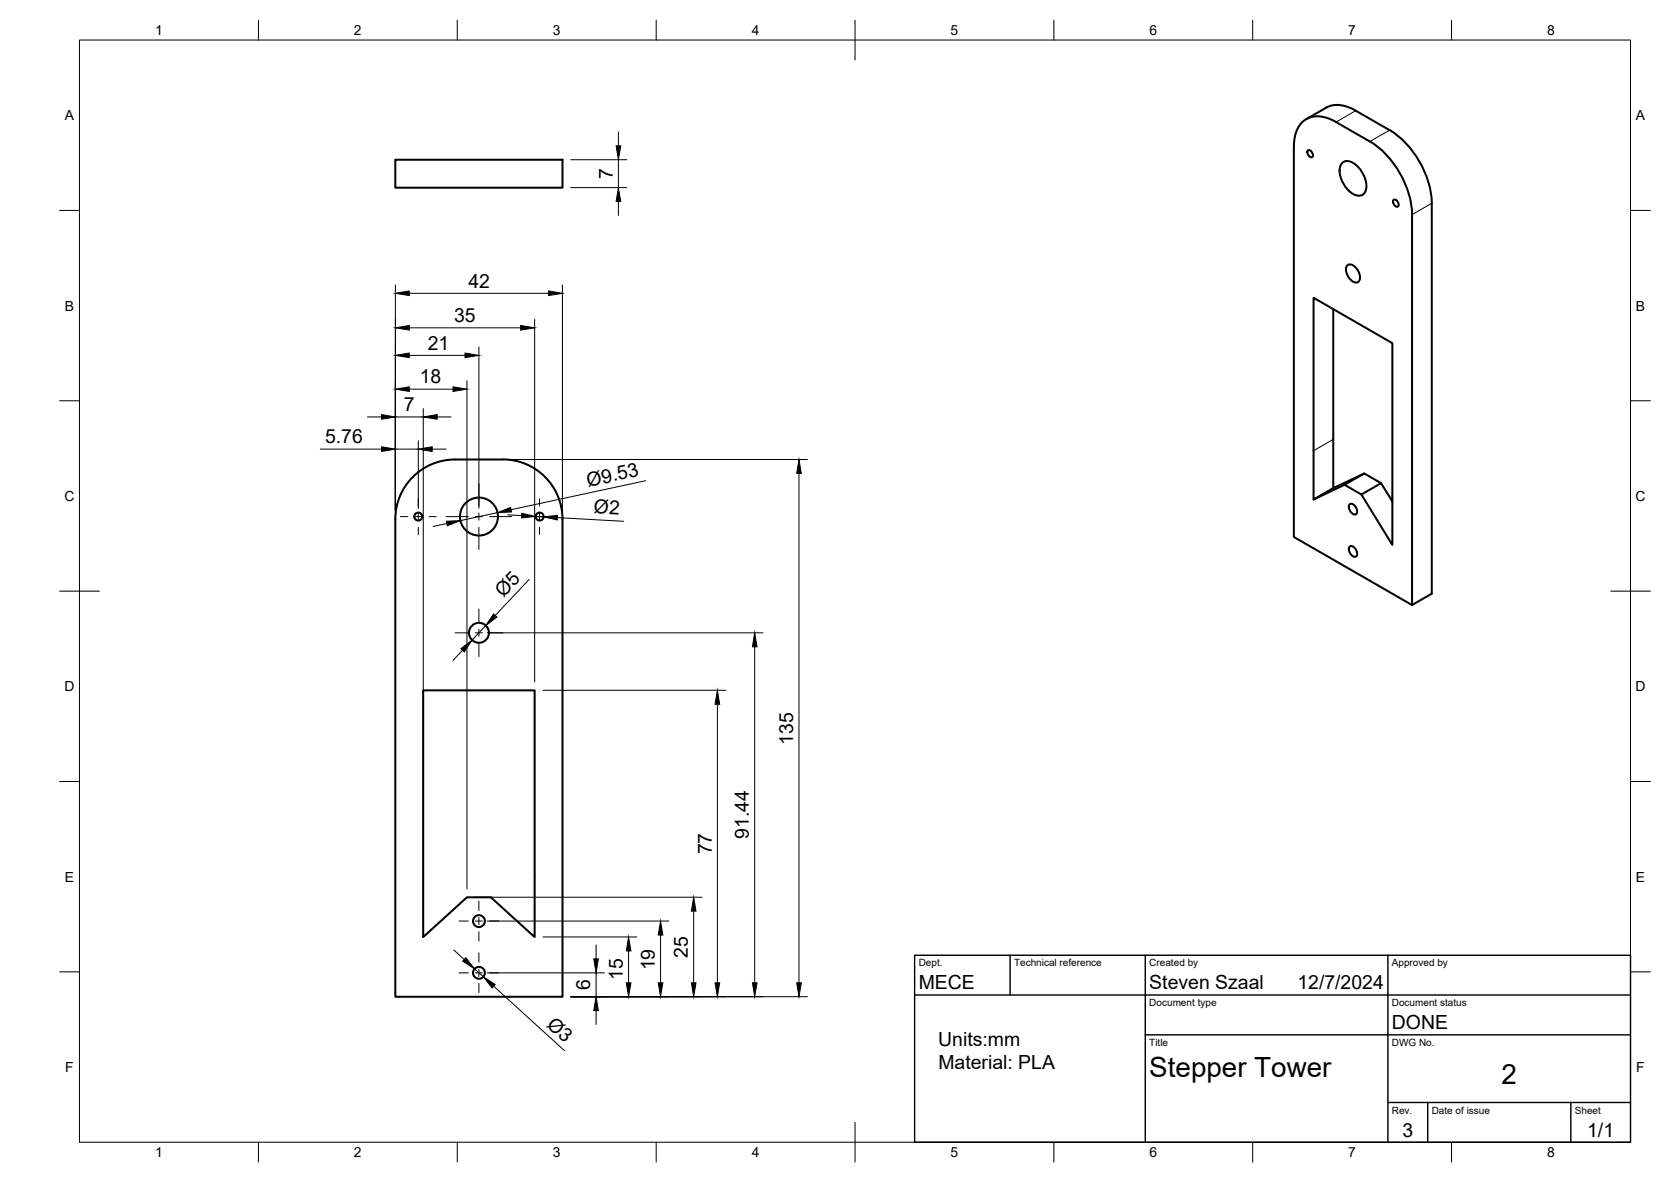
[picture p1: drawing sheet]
<svg xmlns="http://www.w3.org/2000/svg" width="420mm" height="297mm" viewBox="0 0 420 297" stroke-linecap="round" stroke-linejoin="round" font-family="sans-serif">
<!-- layer: Visible -->
<g fill="none" stroke="#000" stroke-width=".51">
<path d="M325.3 36.8a7.7 7.7 0 0 1 3.1-6.9 7.3 7.3 0 0 1 7.5 .8l8.5 4.9a23.3 23.3 0 0 1 10.7 18.3l-.1 98.1-29.7-17.1v-98.1M328.9 37.8a1.16 1.16 0 0 1 1 1.7 1.16 1.16 0 0 1-1-1.7zM340.9 27.8l8.5 4.9a23.4 23.4 0 0 1 10.6 18.4M340.9 27.8a7.6 7.6 0 0 0-7.5-.7l-4.9 2.8M99.4 40.1h42v7.1h-42zM337.4 41a2.43 2.43 0 0 1 3.4 .3 6.7 6.7 0 0 1 2.5 6.8 2.01 2.01 0 0 1-3.1 .6 6.8 6.8 0 0 1-3.1-7.2zM350.5 50.2a1.16 1.16 0 0 1 1 1.7 1.16 1.16 0 0 1-1-1.7zM360 51.1v98.1l-5 2.8M335.2 77.7v45M338.7 66.8a1.57 1.57 0 0 1 2.4 .7 3 3 0 0 1 .6 3.1 1.57 1.57 0 0 1-2.4-.6 3 3 0 0 1-.6-3.2zM103.8 119.9a15 15 0 0 1 10.6-4.4h12a15 15 0 0 1 15 15v120h-42v-120a14.9 14.9 0 0 1 4.4-10.6zM343 119l-7.8 3.7-4.9 2.8v-50.7l19.8 11.4v50.7l-7.8-12.6 5-2.9 2.8 4.6"/>
<path d="M338.1 121.8l4.2 2.5M339.4 137.4a1.28 1.28 0 0 1 1.6 .9 .9 .9 0 0 1 .3 1 .9 .9 0 0 1-.8 .6 1.95 1.95 0 0 1-1.1-2.5zM339.4 126.7a1.28 1.28 0 0 1 1.6 1 .9 .9 0 0 1 .3 1 .9 .9 0 0 1-.8 .6 1.95 1.95 0 0 1-1.1-2.6zM347.3 121.4l-4.3-2.4-4.9 2.8-7.8 3.7M106.4 173.5h28v62l-11-10h-6l-11 10z"/>
<circle cx="105.2" cy="129.8" r="1.01"/>
<circle cx="120.4" cy="129.8" r="4.8"/>
<circle cx="135.7" cy="129.8" r="1.01"/>
<circle cx="120.4" cy="159" r="2.51"/>
<circle cx="120.4" cy="231.5" r="1.49"/>
<circle cx="120.4" cy="244.5" r="1.49"/>
</g>
<!-- layer: Visible Narrow -->
<path d="M340.9 27.8l-5 2.9M349.4 32.7l-5 2.9M360 51.1l-5 2.8M335.2 110.4l-4.9 2.9" fill="none" stroke="#000" stroke-width=".25"/>
<!-- layer: BORDER -->
<g fill="none" stroke="#000" stroke-width=".25">
<path d="M20 10.1h390v276.9h-390zM65 5.1v5M115 5.1v5M165 5.1v5M215 5.1v10M265 5.1v5M315 5.1v5M365 5.1v5M15 52.9h5M410 52.9h5M15 100.7h5M410 100.7h5"/>
<path d="M15 148.6h10M405 148.6h10M15 196.4h5M410 196.4h5M15 244.2h5M410 244.2h5M65 287v5M115 287v5M165 287v5M215 282.1v9.9M265 287v5M315 287v5"/>
<path d="M365 287v5"/>
</g>
<!-- layer: TITLEBLOCK -->
<path d="M230 240.1h180v46.9h-180zM230 250h180M254 240.1v9.9M288 240.1v46.9M349 240.1v46.9M288 260.1h122M349 277.1h61M359 277.1v9.9M395 277.1v9.9" fill="none" stroke="#000" stroke-width=".36"/>
<!-- layer: FD_Dimensions -->
<g fill="none" stroke="#000" stroke-width=".25">
<path d="M155.5 33.2v3.4M143.5 40.1h14.1M143.5 47.1h14.1M155.5 40.1v7M155.5 50.6v3.6M99.4 71.6v56.8M102.9 73.7h35M141.4 71.6v56.8M102.9 97.8h11M102.9 82.4h28M102.9 89.3h14M117.4 95.7v127.7"/>
<path d="M120.4 87.2v40.5M134.4 80.3v91.1M80.5 112.9h15.4M92.4 104.8h3.5M99.4 112.9h5.8M99.4 104.8h7M105.2 110.8v16.9M106.4 102.7v130.7M108.7 112.9h3.5M109.9 104.8h3.5M128.5 115.5h74.5M200.9 119v128"/>
<path d="M112.4 131.6l-3.5 .7M125.1 128.8l-9.3 2M127.7 129.4l3.5 .2M134.7 129.8l2 .1M140.1 130.1l16.7 .9M162.3 120.8l-33.8 7.3M122.1 157.2l-3.4 3.7M122.5 159h69.4M133.1 145.6l-8.6 9.1M116.3 163.4l-2.4 2.6M136.5 173.5h46M180.4 177v70"/>
<path d="M189.8 162.5v84.5M114.1 238.7l2.6 2.4M119.5 225.5h57M122.5 231.5h45.7M136.5 235.5h23.6M149.9 237.5v3.5M158.1 239v8M166.1 235v12M174.4 229v18M119.3 243.5l2.2 2M122.5 244.5h29.5M124.1 247.8l17.8 16.2"/>
<path d="M143.5 250.5h59.5M149.9 244.5v6M149.9 254v3.5"/>
</g>
<g fill="#000" stroke="#000" stroke-width=".25">
<path d="M154.9 36.6h1.2l-.6 3.5zM155.5 47.1l.6 3.5h-1.2zM99.4 73.7l3.5-.6v1.2zM137.9 73.1l3.5 .6-3.5 .6zM99.4 97.8l3.5-.6v1.2zM99.4 82.4l3.5-.6v1.2zM99.4 89.3l3.5-.6v1.2zM113.9 97.2l3.5 .6-3.5 .6zM116.9 88.7l3.5 .6-3.5 .6zM130.9 81.8l3.5 .6-3.5 .6zM95.9 112.3l3.5 .6-3.5 .6zM95.9 104.2l3.5 .6-3.5 .6z"/>
<path d="M105.2 112.9l3.5-.6v1.2zM106.4 104.8l3.5-.6v1.2zM200.9 115.5l.6 3.5h-1.2zM112.2 131l3.6-.2-3.3 1.3zM125.1 128.8l3.3-1.3 .2 1.2zM131.2 129l3.5 .8-3.6 .4zM136.7 129.9l3.5-.4-.1 1.2zM124.1 154.3l.8 .8-2.8 2.1zM115.9 163l2.8-2.1-2 2.9zM180.4 173.5l.6 3.5h-1.2zM189.8 159l.6 3.5h-1.2zM158.1 235.5l.5 3.5h-1.1z"/>
<path d="M166.1 231.5l.6 3.5h-1.2zM174.4 225.5l.6 3.5h-1.2zM117.1 240.7l2.2 2.8-3-2zM121.5 245.5l3 1.9-.8 .9zM149.9 250.5l.6 3.5h-1.2zM149.3 241h1.2l-.6 3.5zM157.5 247h1.1l-.5 3.5zM165.5 247h1.2l-.6 3.5zM173.8 247h1.2l-.6 3.5zM179.8 247h1.2l-.6 3.5zM189.2 247h1.2l-.6 3.5zM200.3 247h1.2l-.6 3.5z"/>
</g>
<!-- layer: Smart Centers -->
<g fill="none" stroke="#000" stroke-width=".25">
<path d="M100.7 129.8h1.8M104.3 129.8h1.8M105.2 125.3v1.9M105.2 128.9v1.8M105.2 132.5v1.8M107.9 129.8h1.8M112.2 129.8h5.6M119.5 129.8h1.8M120.4 121.6v5.6M120.4 128.9v1.8M120.4 132.5v5.6M123.1 129.8h5.6"/>
<path d="M131.2 129.8h1.8M134.8 129.8h1.7M135.7 125.3v1.9M135.7 128.9v1.8M135.7 132.5v1.8M138.3 129.8h1.9M114.4 159h3.4M119.5 159h1.8M120.4 153v3.4M120.4 158.1v1.8M123.1 159h3.3M120.4 161.7v3.3"/>
<path d="M115.4 231.5h2.4M119.5 231.5h1.8M120.4 226.5v2.3M120.4 230.6v1.8M120.4 234.2v2.3M120.4 239.5v2.3M123.1 231.5h2.3M115.4 244.5h2.4M119.5 244.5h1.8M120.4 243.6v1.8M120.4 247.1v2.4M123.1 244.5h2.3"/>
</g>
<g font-size="7">
<text x="289" y="270.6">Stepper Tower</text>
<text x="377.5" y="272.3">2</text>
</g>
<g font-size="4.9">
<text x="154.1" y="45" transform="rotate(-90 154.1 45)">7</text>
<text x="117.8" y="72.3">42</text>
<text x="114.2" y="80.9">35</text>
<text x="107.6" y="87.9">21</text>
<text x="105.5" y="96.3">18</text>
<text x="101.6" y="103.4">7</text>
<text x="81.7" y="111.4">5.76</text>
<text x="147.8" y="122.4" transform="rotate(-12 147.8 122.4)">Ø9.53</text>
<text x="149.3" y="129" transform="rotate(3 149.3 129)">Ø2</text>
<text x="126.6" y="150.2" transform="rotate(-47 126.6 150.2)">Ø5</text>
<text x="199.4" y="187.2" transform="rotate(-90 199.4 187.2)">135</text>
<text x="179" y="214.7" transform="rotate(-90 179 214.7)">77</text>
<text x="188.3" y="210.8" transform="rotate(-90 188.3 210.8)">91.44</text>
<text x="164.6" y="243.8" transform="rotate(-90 164.6 243.8)">19</text>
<text x="173" y="240.7" transform="rotate(-90 173 240.7)">25</text>
<text x="148.4" y="248.8" transform="rotate(-90 148.4 248.8)">6</text>
<text x="156.6" y="246.2" transform="rotate(-90 156.6 246.2)">15</text>
<text x="231" y="248.5">MECE</text>
<text x="289" y="248.5">Steven Szaal</text>
<text x="326.2" y="248.5">12/7/2024</text>
<text x="137.3" y="257.7" transform="rotate(42 137.3 257.7)">Ø3</text>
<text x="235.9" y="262.8">Units:mm</text>
<text x="350" y="258.6">DONE</text>
<text x="235.9" y="268.6">Material: PLA</text>
<text x="352.6" y="285.7">3</text>
<text x="399.1" y="285.7">1/1</text>
</g>
<g font-size="3.5">
<text x="39" y="8.8">1</text>
<text x="89" y="8.8">2</text>
<text x="139" y="8.8">3</text>
<text x="189" y="8.8">4</text>
<text x="239" y="8.8">5</text>
<text x="289" y="8.8">6</text>
<text x="339" y="8.8">7</text>
<text x="389" y="8.8">8</text>
<text x="16.3" y="30.2">A</text>
<text x="411.3" y="30.2">A</text>
<text x="16.3" y="78">B</text>
<text x="411.3" y="78">B</text>
<text x="16.2" y="125.9">C</text>
<text x="411.2" y="125.9">C</text>
<text x="16.2" y="173.7">D</text>
<text x="411.2" y="173.7">D</text>
<text x="16.3" y="221.6">E</text>
<text x="411.3" y="221.6">E</text>
<text x="16.4" y="269.4">F</text>
<text x="411.4" y="269.4">F</text>
<text x="39" y="290.8">1</text>
<text x="89" y="290.8">2</text>
<text x="139" y="290.8">3</text>
<text x="189" y="290.8">4</text>
<text x="239" y="290.8">5</text>
<text x="289" y="290.8">6</text>
<text x="339" y="290.8">7</text>
<text x="389" y="290.8">8</text>
</g>
<g font-size="2.5">
<text x="231" y="242.9">Dept.</text>
<text x="255" y="242.9">Technical reference</text>
<text x="289" y="242.9">Created by</text>
<text x="350" y="242.9">Approved by</text>
<text x="289" y="252.8">Document type</text>
<text x="350" y="252.8">Document status</text>
<text x="289" y="262.9">Title</text>
<text x="350" y="262.9">DWG No.</text>
<text x="350" y="279.9">Rev.</text>
<text x="360" y="279.9">Date of issue</text>
<text x="396" y="279.9">Sheet</text>
</g>
</svg>
